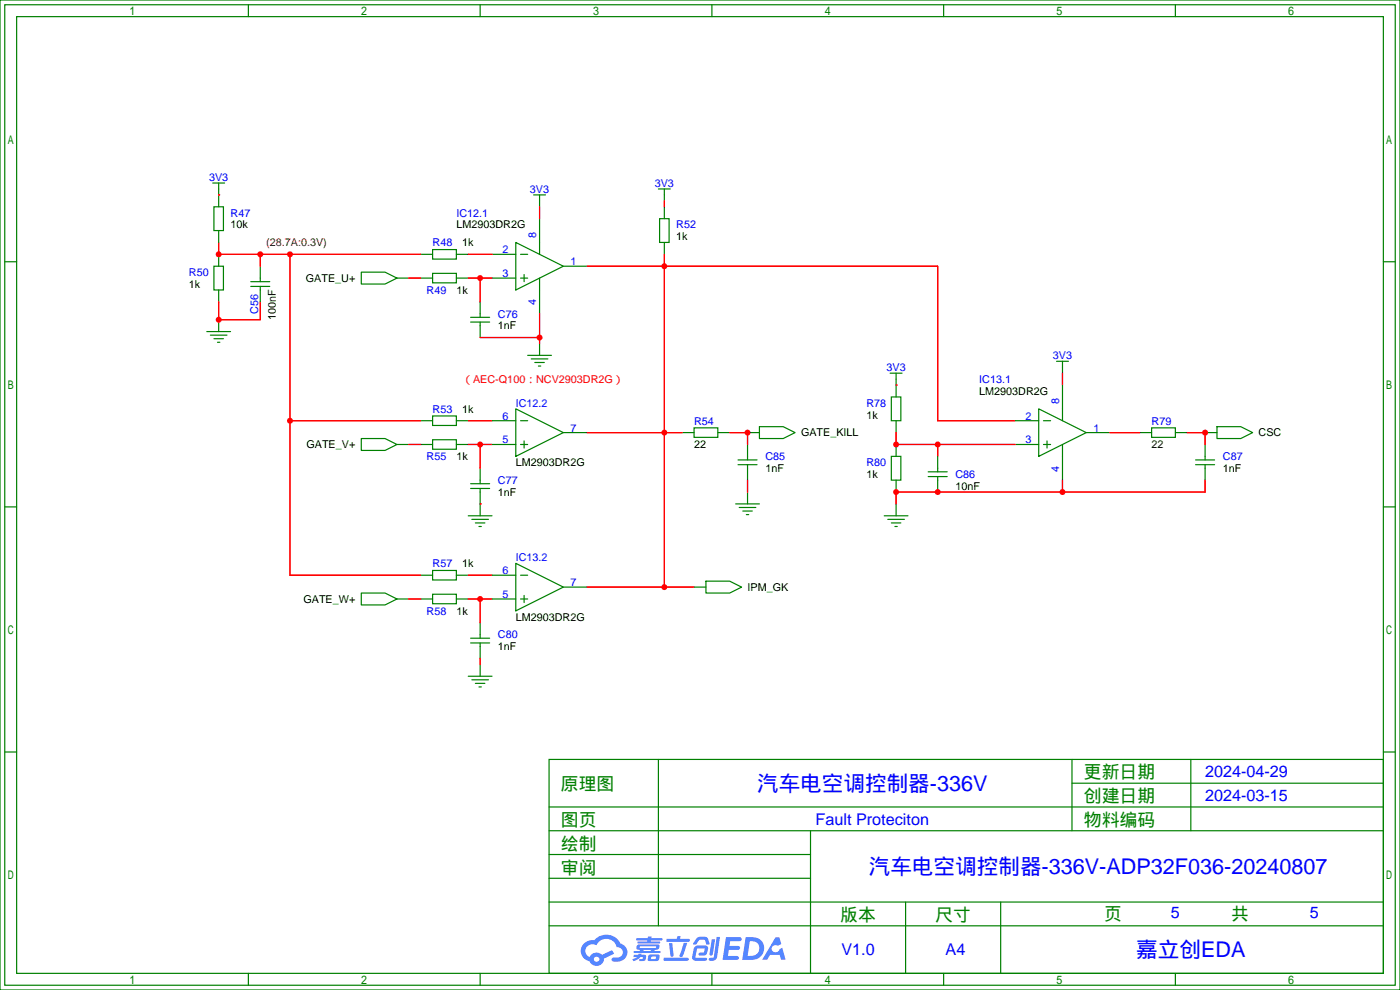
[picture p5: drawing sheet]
<svg xmlns="http://www.w3.org/2000/svg" width="299mm" height="212mm" viewBox="0 0 299 212" stroke-linecap="round" stroke-linejoin="round" font-family="sans-serif">
<path d="M0 0h299.2v211.6h-299.2z" fill="#fff" stroke="#008000" stroke-width=".25"/>
<g fill="none" stroke="#008000" stroke-width=".25">
<path d="M1 1h297.2v209.6h-297.2zM3.6 3.6h292.1v204.4h-292.1zM53.1 1v2.6M102.6 1v2.6M152.1 1v2.6M201.7 1v2.6M251.2 1v2.6M1 55.9h2.6M295.7 55.9h2.5M1 108.3h2.6M295.7 108.3h2.5M1 160.7h2.6"/>
<path d="M117.3 162.3h178.4v45.7h-178.4zM117.3 177.5h178.4M117.3 172.5h178.4M140.7 162.3v35.6M173.2 177.5v30.5M229.1 162.3v15.2M229.1 167.4h66.6M254.5 162.3v15.2M295.7 160.7h2.5M117.3 182.6h55.9M117.3 197.9h178.4M117.3 192.8h178.4"/>
<path d="M117.3 187.7h55.9M193.5 192.8v15.2M213.9 192.8v15.2M53.1 208v2.6M102.6 208v2.6M152.1 208v2.6M201.7 208v2.6M251.2 208v2.6"/>
</g>
<g fill="#5487ff">
<path d="M155.2 200.3h2.6a.48 .48 0 0 1 .7 .4 .48 .48 0 0 1-.6 .4h-1.8l-.2 1.1h1.9a.43 .43 0 0 1 .4 .4 .43 .43 0 0 1-.5 .4h-1.9l-.2 1.3h1.7a.45 .45 0 0 1 .5 .2 .45 .45 0 0 1-.1 .6h-3.3z"/>
<path d="M165.7 200.3h.9l.4 1.5-.8 .3a.84 .84 0 0 0-1.2 .3 .84 .84 0 0 0 .4 1.1 .84 .84 0 0 0 1.1-.4l.1-.2 .6-.3 .7 2.5h-1l-.2-1h-2.1l-.6 1h-1.1z"/>
<path d="M152.1 200.8h.7l-.5 3.1a.36 .36 0 0 1-.3 .3 .36 .36 0 0 1-.4-.3z"/>
<path d="M153.2 200.2h.7l-.6 4.3a1.13 1.13 0 0 1-1.8 .6l.2-.4h.7l.2-.2z"/>
<path d="M148.9 200.6l.6-.4h1a.77 .77 0 0 1 .9 .5l.3 1-.2 .2h-.5l-.3-.9-.2-.2-1 .1-.7 1-.6-.1-.1-.2z"/>
<path d="M148.4 202.4l.6-.3h1.7a.81 .81 0 0 1 .7 .5 .81 .81 0 0 1-.2 .8 .81 .81 0 0 1-.9 .8h-.7a.32 .32 0 0 1-.3-.3 .32 .32 0 0 1 .4-.3h.7l.2-.9-1.6 .1-.4 1.8 2.2 .1a.32 .32 0 0 1 .3 .4 .32 .32 0 0 1-.4 .2h-2.2l-.5-.3-.1-.5z"/>
<path d="M141.9 204.7h5a.33 .33 0 0 1 .3 .3 .33 .33 0 0 1-.3 .3h-4.9l-.2-.1z"/>
<path d="M146.1 201.5h.8l-.7 2a.98 .98 0 0 1-.7 1.1l-.3-.3z"/>
<path d="M143 201.6h.7l.3 2.5a.34 .34 0 0 1-.3 .4 .34 .34 0 0 1-.4-.3z"/>
<path d="M142.5 200.7h2.1l.3-.6h.6l-.1 .6h1.7a.32 .32 0 0 1 .4 .3 .32 .32 0 0 1-.4 .3h-4.5l-.2-.2z"/>
<path d="M135.5 204.1h.9l.1-.3h.6v.3h.8a.82 .82 0 0 1-.5 1.3h-.8v-.4l.7-.1 .1-.3a.68 .68 0 0 0-1 .4l-1.1 .4-.1-.4 .9-.5h-.7z"/>
<path d="M136 200.5h2.4l.1-.3h.7v.3h2.2l.2 .3-.2 .2h-2.3v.2h1.8l.2 .3-.2 .1h-4.5l-.1-.4h2l.1-.2h-2.3l-.1-.2z"/>
<path d="M159.4 200.3l-.8 4.9h1.7a2.5 2.5 0 0 0 3-2.5 2.5 2.5 0 0 0-3.1-2.4zM160.3 201.1a1.61 1.61 0 0 1 2 1.5 1.61 1.61 0 0 1-1.8 1.7h-.7z"/>
<path d="M136.2 202a.55 .55 0 0 0-.2 .8 .55 .55 0 0 0 .7 .2l.1 .3h-1.3v.3l5.4 .1 .3-.2-.2-.2h-1.2l.2-.3a.7 .7 0 0 0 .8-.3 .7 .7 0 0 0 0-.8l-4.2-.1zM136.8 202.3l3.3-.1 .1 .1-.2 .3h-3.2zM137.5 203h1.7l-.2 .3h-1.4z"/>
<path d="M138.6 204.2a1.05 1.05 0 0 0 0 1.2 2.91 2.91 0 0 0 2.2-.2 .98 .98 0 0 0 0-1.2h-1.6zM139.2 204.5l.9-.1 .1 .4-.2 .2-.8-.1z"/>
<path d="M124.9 201.6a2.23 2.23 0 0 0-.7 2.3 2.23 2.23 0 0 0 1.8 1.6 1.58 1.58 0 0 0 1.8 .9 1.58 1.58 0 0 0 1.3-1.5l2.2-1.1-.5-.7-2.1 1a1.65 1.65 0 0 0-2.7 .4 1.45 1.45 0 0 1-.8-1.9 1.45 1.45 0 0 1 2-.7l.3 .1a2.3 2.3 0 0 1 2.3-1.3 2.3 2.3 0 0 1 2 1.7 1.12 1.12 0 0 1 1.3 1 1.12 1.12 0 0 1-1.1 1.2h-.7a.45 .45 0 0 0-.6 .4 .45 .45 0 0 0 .5 .5 2.21 2.21 0 0 0 2.2-.5 2.21 2.21 0 0 0 .5-2.3 2.13 2.13 0 0 0-1.3-1.1 3.3 3.3 0 0 0-5.6-.7l-1.1 .1zM127 205a.57 .57 0 0 1 1.1 0 .57 .57 0 0 1-1.1 0z"/>
</g>
<g fill="none" stroke="#008000" stroke-width=".25">
<path d="M45.5 39.1h2.5M46.7 39.1v5.1M45.7 56.9h2.1v5.1h-2.1zM45.7 44.2h2.1v5.1h-2.1zM46.7 49.3v2.5M46.7 54.4v2.5M55.6 56.9v3.3M77.2 58.2h5.1l2.5 1.2-2.5 1.3h-5.1zM84.8 59.4h2.6M89.9 54.4h2.6M89.9 59.4h2.6M92.5 53.3h5v2.1h-5z"/>
<path d="M92.5 58.4h5v2.1h-5zM97.5 54.4h2.6M97.5 59.4h2.6M105.2 54.4h5M105.2 59.4h5M110.2 51.8l10.2 5.1-10.2 5.1zM111.3 54.4h1.5M111.3 59.4h1.5M112 58.7v1.5M114 41.7h2.6M115.3 41.7v2.5M115.3 46.7v7.7"/>
<path d="M115.3 59.4v7.7M120.4 56.9h5.1M140.7 40.4h2.6M141 46.7h2v5.1h-2zM142 40.4v2.5M142 44.2v2.5M142 51.8v2.6M44.2 70.9h5.1M45 71.6h3.5M45.7 72.4h2.1M46.5 73.2h.5M46.7 62v2.5"/>
<path d="M46.7 68.3v2.6M53.6 61.2h4.1M53.6 60.2h4.1M55.6 61.2v3.3M100.6 68.8h4M100.6 67.8h4M102.6 64.5v3.3M102.6 68.8v3.3M112.8 75.9h5.1M113.5 76.7h3.6M114.3 77.5h2M115.1 78.2h.5"/>
<path d="M115.3 73.4v2.5M190.2 79.8h2.6M191.5 79.8v5M225.8 77.2h2.5M227.1 77.2v2.6M77.2 93.7h5.1l2.5 1.3-2.5 1.3h-5.1zM84.8 95h2.6M89.9 89.9h2.6M89.9 95h2.6M92.5 88.9h5v2h-5zM92.5 94h5v2h-5zM97.5 89.9h2.6"/>
<path d="M97.5 95h2.6M105.2 89.9h5M105.2 95h5M110.2 87.4l10.2 5.1-10.2 5zM111.3 89.9h1.5M111.3 95h1.5M112 94.2v1.6M120.4 92.5h5.1M145.8 92.5h2.5M148.3 91.4h5.1v2.1h-5.1zM153.4 92.5h2.6M157.7 99.3h4.1"/>
<path d="M157.7 98.3h4.1M159.8 92.5h2.5M159.8 95v3.3M159.8 99.3v3.3M162.3 91.2h5.1l2.5 1.3-2.5 1.2h-5.1zM190.5 84.8h2v5.1h-2zM190.5 97.5h2v5.1h-2zM191.5 89.9v2.6M191.5 95v2.5M200.4 97.5v3.3M216.9 89.9h5.1M216.9 95h5.1"/>
<path d="M222 87.4l10.2 5.1-10.2 5zM223 89.9h1.5M223 95h1.5M223.8 94.2v1.6M227.1 82.3v7.6M227.1 95v7.6M232.2 92.5h5M243.6 92.5h2.5M246.1 91.4h5.1v2.1h-5.1zM251.2 92.5h2.5M255.5 99.3h4.1M255.5 98.3h4.1"/>
<path d="M257.6 92.5h2.5M257.6 95v3.3M257.6 99.3v3.3M260.1 91.2h5.1l2.5 1.3-2.5 1.2h-5.1zM100.1 110.2h5.1M100.6 104.4h4M100.6 103.4h4M100.8 111h3.6M101.6 111.8h2M102.4 112.5h.5M102.6 100.1v3.3M102.6 104.4v5.8"/>
<path d="M157.2 107.7h5.1M158 108.5h3.5M158.7 109.2h2.1M159.5 110h.5M159.8 105.2v2.5M189 110.2h5.1M189.7 111h3.6M190.5 111.8h2M191.3 112.5h.5M191.5 102.6v2.6M191.5 107.7v2.5M198.4 101.9h4"/>
<path d="M198.4 100.8h4M200.4 101.9v3.3M77.2 126.7h5.1l2.5 1.3-2.5 1.3h-5.1zM84.8 128h2.6M89.9 122.9h2.6M89.9 128h2.6M92.5 121.9h5v2.1h-5zM92.5 127h5v2h-5zM97.5 122.9h2.6M97.5 128h2.6M100.6 137.4h4M100.6 136.4h4"/>
<path d="M102.6 133.1v3.3M102.6 137.4v3.3M105.2 122.9h5M105.2 128h5M110.2 120.4l10.2 5.1-10.2 5.1zM111.3 122.9h1.5M111.3 128h1.5M112 127.3v1.5M120.4 125.5h5.1M148.3 125.5h2.6M150.9 124.2h5.1l2.5 1.3-2.5 1.2h-5.1zM100.1 144.5h5.1"/>
<path d="M100.8 145.3h3.6M101.6 146.1h2M102.4 146.8h.5M102.6 142v2.5"/>
</g>
<g fill="none" stroke="#f00" stroke-width=".25">
<path d="M46.7 41.7h.1M46.7 51.8v2.6h43.2M55.6 54.4v2.5M62 54.4v68.5h27.9M87.4 59.4h2.5M100.1 54.4h5.1M100.1 59.4h5.1M102.6 59.4v5.1M115.3 44.2v2.5M125.5 56.9h74.9v33h16.5M142 42.9v1.3M142 54.4v71.1"/>
<path d="M46.7 64.5v3.8h8.9v-3.8M102.6 72.1h12.7M115.3 67.1v6.3M227.1 79.8v2.5M62 89.9h27.9M87.4 95h2.5M100.1 89.9h5.1M100.1 95h5.1M102.6 95v5.1M125.5 92.5h20.3M156 92.5h3.8v2.5M191.5 82.3h.1"/>
<path d="M191.5 92.5v2.5h25.4M200.4 95v2.5M237.2 92.5h6.4M253.7 92.5h3.9v2.5M102.6 107.7h.1M159.8 102.6v2.6M227.1 102.6v2.6M257.6 102.6v2.6h-66.1v2.5M87.4 128h2.5M100.1 122.9h5.1M100.1 128h5.1M102.6 128v5.1"/>
<path d="M125.5 125.5h22.8M102.6 140.7v1.3"/>
</g>
<g fill="#f00">
<circle cx="46.7" cy="68.3" r=".63"/>
<circle cx="115.3" cy="72.1" r=".63"/>
<circle cx="102.6" cy="59.4" r=".63"/>
<circle cx="102.6" cy="95" r=".63"/>
<circle cx="102.6" cy="128" r=".63"/>
<circle cx="62" cy="89.9" r=".63"/>
<circle cx="62" cy="54.4" r=".63"/>
<circle cx="55.6" cy="54.4" r=".63"/>
<circle cx="46.7" cy="54.4" r=".63"/>
<circle cx="142" cy="92.5" r=".63"/>
<circle cx="142" cy="56.9" r=".63"/>
<circle cx="142" cy="125.5" r=".63"/>
<circle cx="159.8" cy="92.5" r=".63"/>
<circle cx="200.4" cy="105.2" r=".63"/>
<circle cx="191.5" cy="105.2" r=".63"/>
<circle cx="227.1" cy="105.2" r=".63"/>
<circle cx="200.4" cy="95" r=".63"/>
<circle cx="191.5" cy="95" r=".63"/>
<circle cx="257.6" cy="92.5" r=".63"/>
</g>
<g font-size="4.6" fill="#00f">
<text x="161.8" y="169">汽车电空调控制器-336V</text>
<text x="185.7" y="186.8">汽车电空调控制器-336V-ADP32F036-20240807</text>
<text x="242.8" y="204.6">嘉立创EDA</text>
</g>
<g font-size="3.8" fill="#008000">
<text x="231.6" y="166.4">更新日期</text>
<text x="119.9" y="168.9">原理图</text>
<text x="231.6" y="171.5">创建日期</text>
<text x="119.9" y="176.5">图页</text>
<text x="231.6" y="176.5">物料编码</text>
<text x="119.9" y="181.6">绘制</text>
<text x="119.9" y="186.7">审阅</text>
<text x="179.6" y="196.9">版本</text>
<text x="199.9" y="196.9">尺寸</text>
<text x="236" y="196.6">页</text>
<text x="263.1" y="196.6">共</text>
</g>
<g font-size="3.5" fill="#00f">
<text x="257.6" y="166.1">2024-04-29</text>
<text x="257.6" y="171.1">2024-03-15</text>
<text x="174.3" y="176.2">Fault Proteciton</text>
<text x="250.2" y="196.3">5</text>
<text x="280" y="196.3">5</text>
<text x="179.8" y="204.2">V1.0</text>
<text x="202.1" y="204.2">A4</text>
</g>
<g font-size="2.3" fill="#00f">
<text x="44.7" y="38.7">3V3</text>
<text x="113.3" y="41.2">3V3</text>
<text x="139.9" y="39.9">3V3</text>
<text x="49.3" y="46.3">R47</text>
<text x="97.5" y="46.3">IC12.1</text>
<text x="92.5" y="52.6">R48</text>
<text x="114.6" y="50.8" transform="rotate(-90 114.6 50.8)">8</text>
<text x="144.5" y="48.8">R52</text>
<text x="40.4" y="59">R50</text>
<text x="107.4" y="59.2">3</text>
<text x="107.4" y="54.1">2</text>
<text x="121.9" y="56.7">1</text>
<text x="91.2" y="62.8">R49</text>
<text x="114.6" y="65.3" transform="rotate(-90 114.6 65.3)">4</text>
<text x="55.2" y="67.1" transform="rotate(-90 55.2 67.1)">C56</text>
<text x="106.4" y="67.9">C76</text>
<text x="225" y="76.8">3V3</text>
<text x="189.5" y="79.3">3V3</text>
<text x="209.3" y="81.8">IC13.1</text>
<text x="92.5" y="88.2">R53</text>
<text x="107.4" y="89.7">6</text>
<text x="110.2" y="86.9">IC12.2</text>
<text x="185.2" y="86.9">R78</text>
<text x="219.2" y="89.7">2</text>
<text x="226.4" y="86.3" transform="rotate(-90 226.4 86.3)">8</text>
<text x="107.4" y="94.8">5</text>
<text x="121.9" y="92.2">7</text>
<text x="148.3" y="90.7">R54</text>
<text x="219.2" y="94.8">3</text>
<text x="233.7" y="92.2">1</text>
<text x="246.1" y="90.7">R79</text>
<text x="91.2" y="98.3">R55</text>
<text x="163.6" y="98.3">C85</text>
<text x="185.2" y="99.6">R80</text>
<text x="226.4" y="100.8" transform="rotate(-90 226.4 100.8)">4</text>
<text x="261.4" y="98.3">C87</text>
<text x="106.4" y="103.4">C77</text>
<text x="204.2" y="102.2">C86</text>
<text x="110.2" y="119.9">IC13.2</text>
<text x="92.5" y="121.2">R57</text>
<text x="107.4" y="122.7">6</text>
<text x="121.9" y="125.2">7</text>
<text x="91.2" y="131.4">R58</text>
<text x="107.4" y="127.8">5</text>
<text x="106.4" y="136.4">C80</text>
</g>
<g font-size="2.3">
<text x="49.3" y="48.8">10k</text>
<text x="97.5" y="48.8">LM2903DR2G</text>
<text x="98.8" y="52.6">1k</text>
<text x="144.5" y="51.4">1k</text>
<text x="40.4" y="61.5">1k</text>
<text x="65.4" y="60.2">GATE_U+</text>
<text x="97.5" y="62.8">1k</text>
<text x="59" y="68.3" transform="rotate(-90 59 68.3)">100nF</text>
<text x="106.4" y="70.4">1nF</text>
<text x="98.8" y="88.2">1k</text>
<text x="185.2" y="89.5">1k</text>
<text x="209.3" y="84.4">LM2903DR2G</text>
<text x="65.5" y="95.8">GATE_V+</text>
<text x="148.3" y="95.8">22</text>
<text x="171.2" y="93.3">GATE_KILL</text>
<text x="246.1" y="95.8">22</text>
<text x="269" y="93.3">CSC</text>
<text x="97.5" y="98.3">1k</text>
<text x="110.2" y="99.6">LM2903DR2G</text>
<text x="163.6" y="100.9">1nF</text>
<text x="261.4" y="100.9">1nF</text>
<text x="106.4" y="106">1nF</text>
<text x="185.2" y="102.2">1k</text>
<text x="204.2" y="104.7">10nF</text>
<text x="98.8" y="121.2">1k</text>
<text x="64.8" y="128.8">GATE_W+</text>
<text x="97.5" y="131.4">1k</text>
<text x="159.8" y="126.3">IPM_GK</text>
<text x="110.2" y="132.6">LM2903DR2G</text>
<text x="106.4" y="139">1nF</text>
</g>
<text font-size="2.3" fill="#600" x="56.9" y="52.6">(28.7A:0.3V)</text>
<text font-size="2.3" fill="#f00" x="98.8" y="81.8">（AEC-Q100：NCV2903DR2G）</text>
</svg>
